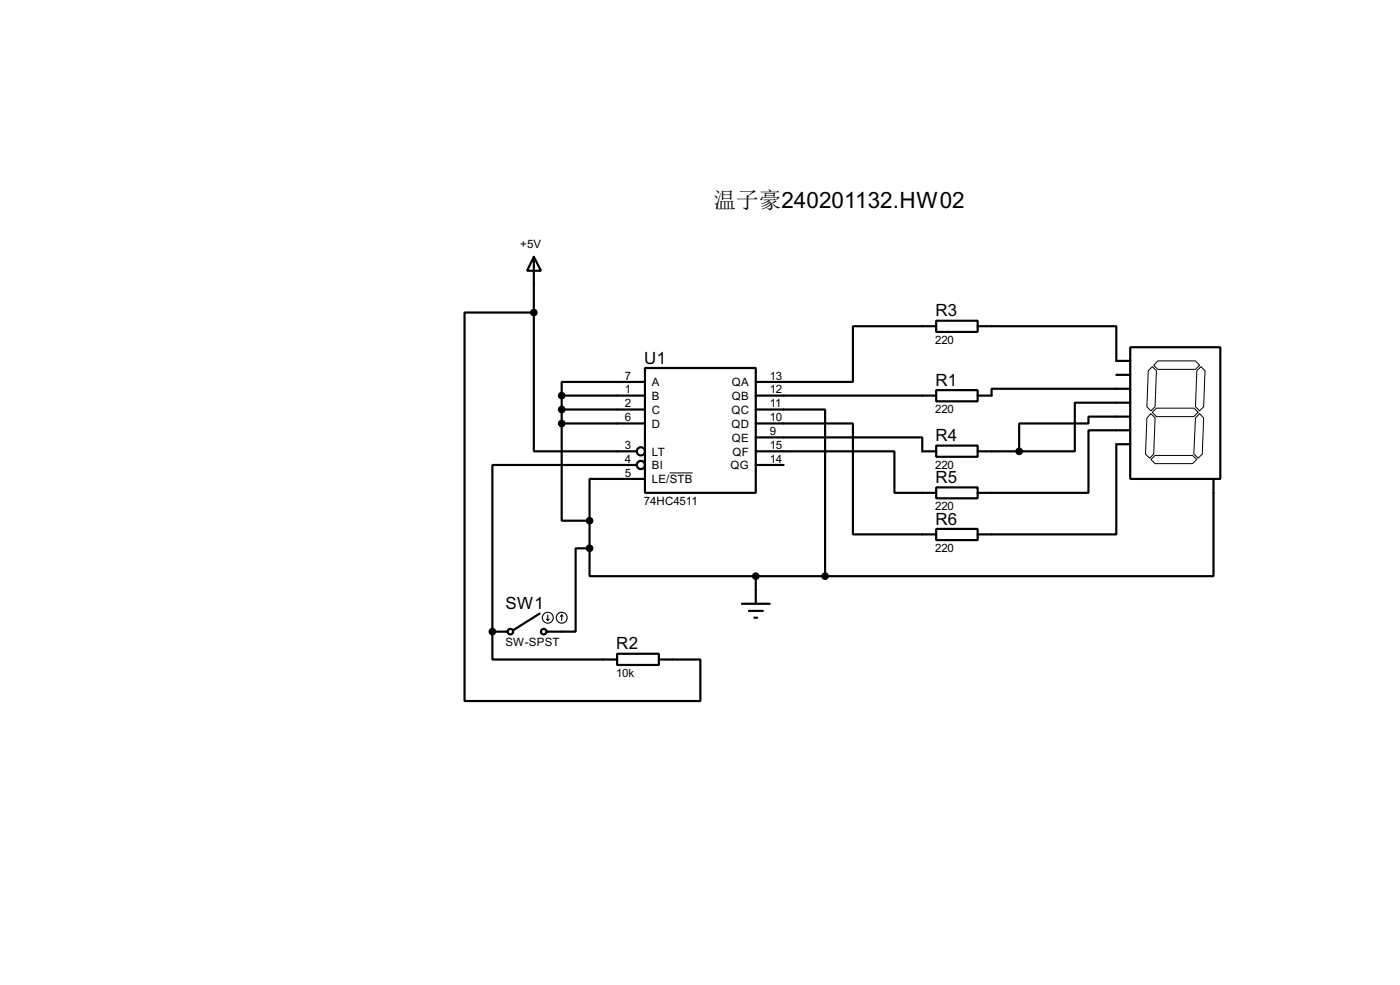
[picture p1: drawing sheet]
<svg xmlns="http://www.w3.org/2000/svg" width="256mm" height="180mm" viewBox="0 0 256 180" stroke-linecap="round" stroke-linejoin="round" font-family="sans-serif">
<g fill="none" stroke="#000" stroke-width=".4">
<path d="M97.8 47l1.3 2.6h-2.5zM97.8 57.2v25.4h18.8M97.8 57.2h-12.7v71.1h43.2v-7.6h-7.6M97.8 47v10.2M171.5 58.7h7.6v2.1h-7.6zM171.5 59.7h-15.2v10.2h-17.8M179.1 59.7h25.4v6.4h2.6M102.9 77.5v17.8h5.1M102.9 72.4h15.3M102.9 72.4v5.1M102.9 75h15.3M102.9 77.5h15.3"/>
<path d="M118.2 67.4h20.3v22.8h-20.3zM118.2 69.9h-15.3v2.5M138.5 77.5h17.8v20.3h15.2M138.5 75h12.7v30.5M138.5 72.4h33M171.5 71.4h7.6v2.1h-7.6zM204.5 68.6h2.6M207.1 63.6h16.5v24.1h-16.5zM207.1 71.2h-25.4v1.2h-2.6M207.1 78.8h-7.7v11.4h-20.3M207.1 73.7h-10.2v8.9h-10.2M207.1 76.3h-7.7v1.2h-12.7v5.1"/>
<path d="M108 95.3v5.1M116.6 85.1h-26.4v30.5M118.2 87.7h-10.2v7.6M138.5 80.1h30.5v2.5h2.5M138.5 82.6h25.4v7.6h7.6M138.5 85.1h5.1M171.5 81.6h7.6v2h-7.6zM171.5 89.2h7.6v2h-7.6zM171.5 96.8h7.6v2.1h-7.6zM179.1 82.6h7.6M207.1 81.3h-2.6v16.5h-25.4M222.3 87.7v17.8h-71.1"/>
<path d="M90.2 115.6v5.1h22.9M90.2 115.6h2.8M98.9 112.3l-4.9 3.1M108 100.4v5.1h30.5M108 100.4h-2.5v15.2h-5.4M113.1 119.7h7.6v2h-7.6zM135.9 110.5h5.1M137.2 111.8h2.6M138.2 113.1h.5M138.5 105.5h12.7M138.5 105.5v5"/>
<circle cx="117.4" cy="85.1" r=".75"/>
<circle cx="117.4" cy="82.6" r=".75"/>
<circle cx="93.5" cy="115.6" r=".5"/>
<circle cx="99.6" cy="115.6" r=".5"/>
</g>
<circle cx="90.2" cy="115.6" r=".2" fill="#000"/>
<path d="M210.4 67.9l.7-.8 .8 .8-.3 6.6-.7 .7-.8-.7zM210.9 75.7l.7 .8-.2 6.6-.8 .8-.7-.8 .2-6.6zM211.1 75.5l.8-.8h6.8l.8 .8-.8 .8h-6.8zM212.1 66.1h6.9l.8 .8-.8 .7h-6.9l-.7-.7zM219.3 67.9l.7-.8 .8 .8-.3 6.6-.7 .7-.8-.7zM219.8 75.7l.7 .8-.2 6.6-.8 .8-.8-.8 .3-6.6zM122.7 86.6h4.2M210.9 84.1l.7-.7h6.9l.8 .7-.8 .8h-6.9z" fill="none" stroke="#000" stroke-width=".18"/>
<g fill="#000" stroke="#000" stroke-width=".4">
<circle cx="97.8" cy="57.2" r=".5"/>
<circle cx="102.9" cy="77.5" r=".5"/>
<circle cx="102.9" cy="72.4" r=".5"/>
<circle cx="102.9" cy="75" r=".5"/>
<circle cx="108" cy="95.3" r=".5"/>
<circle cx="186.7" cy="82.6" r=".5"/>
<circle cx="90.2" cy="115.6" r=".5"/>
<circle cx="108" cy="100.4" r=".5"/>
<circle cx="138.4" cy="105.5" r=".5"/>
<circle cx="151.1" cy="105.5" r=".5"/>
</g>
<g fill="none" stroke="#000" stroke-width=".2">
<path d="M100.1 113.3l.3 .3M100.4 112.6v1M100.6 113.3l-.2 .3M102.9 112.6l-.2 .2M102.9 112.6l.3 .2M102.9 112.6v1"/>
<circle cx="100.3" cy="113.1" r="1"/>
<circle cx="102.9" cy="113.1" r="1"/>
</g>
<text font-size="4.2" x="130.7" y="38.1">温子豪240201132.HW02</text>
<g font-size="3.5">
<text x="171.4" y="57.9">R3</text>
<text x="118" y="66.6">U1</text>
<text x="171.4" y="70.6">R1</text>
<text x="171.4" y="80.8">R4</text>
<text x="171.4" y="88.4">R5</text>
<text x="171.4" y="96">R6</text>
<text x="92.6" y="111.5">SW1</text>
<text x="112.9" y="118.9">R2</text>
</g>
<g font-size="2.4">
<text x="95.3" y="45.3">+5V</text>
<text x="171.3" y="63">220</text>
<text x="114.5" y="69.5">7</text>
<text x="114.5" y="72">1</text>
<text x="119.4" y="70.7">A</text>
<text x="134.1" y="70.7">QA</text>
<text x="141" y="69.5">13</text>
<text x="141" y="72">12</text>
<text x="114.5" y="74.6">2</text>
<text x="114.5" y="77.1">6</text>
<text x="119.4" y="73.2">B</text>
<text x="119.4" y="75.8">C</text>
<text x="134" y="75.8">QC</text>
<text x="134.1" y="73.2">QB</text>
<text x="141" y="74.6">11</text>
<text x="141" y="77.1">10</text>
<text x="171.3" y="75.7">220</text>
<text x="114.5" y="82.2">3</text>
<text x="119.4" y="78.3">D</text>
<text x="119.4" y="83.4">LT</text>
<text x="134" y="78.3">QD</text>
<text x="134.1" y="80.8">QE</text>
<text x="134.2" y="83.4">QF</text>
<text x="141" y="79.7">9</text>
<text x="141" y="82.2">15</text>
<text x="114.5" y="84.7">4</text>
<text x="114.5" y="87.3">5</text>
<text x="119.4" y="85.9">BI</text>
<text x="119.4" y="88.5">LE/STB</text>
<text x="133.8" y="85.9">QG</text>
<text x="141" y="84.7">14</text>
<text x="171.3" y="85.8">220</text>
<text x="118" y="92.4">74HC4511</text>
<text x="171.3" y="93.4">220</text>
<text x="171.3" y="101.1">220</text>
<text x="92.6" y="118.3">SW-SPST</text>
<text x="112.9" y="123.9">10k</text>
</g>
</svg>
